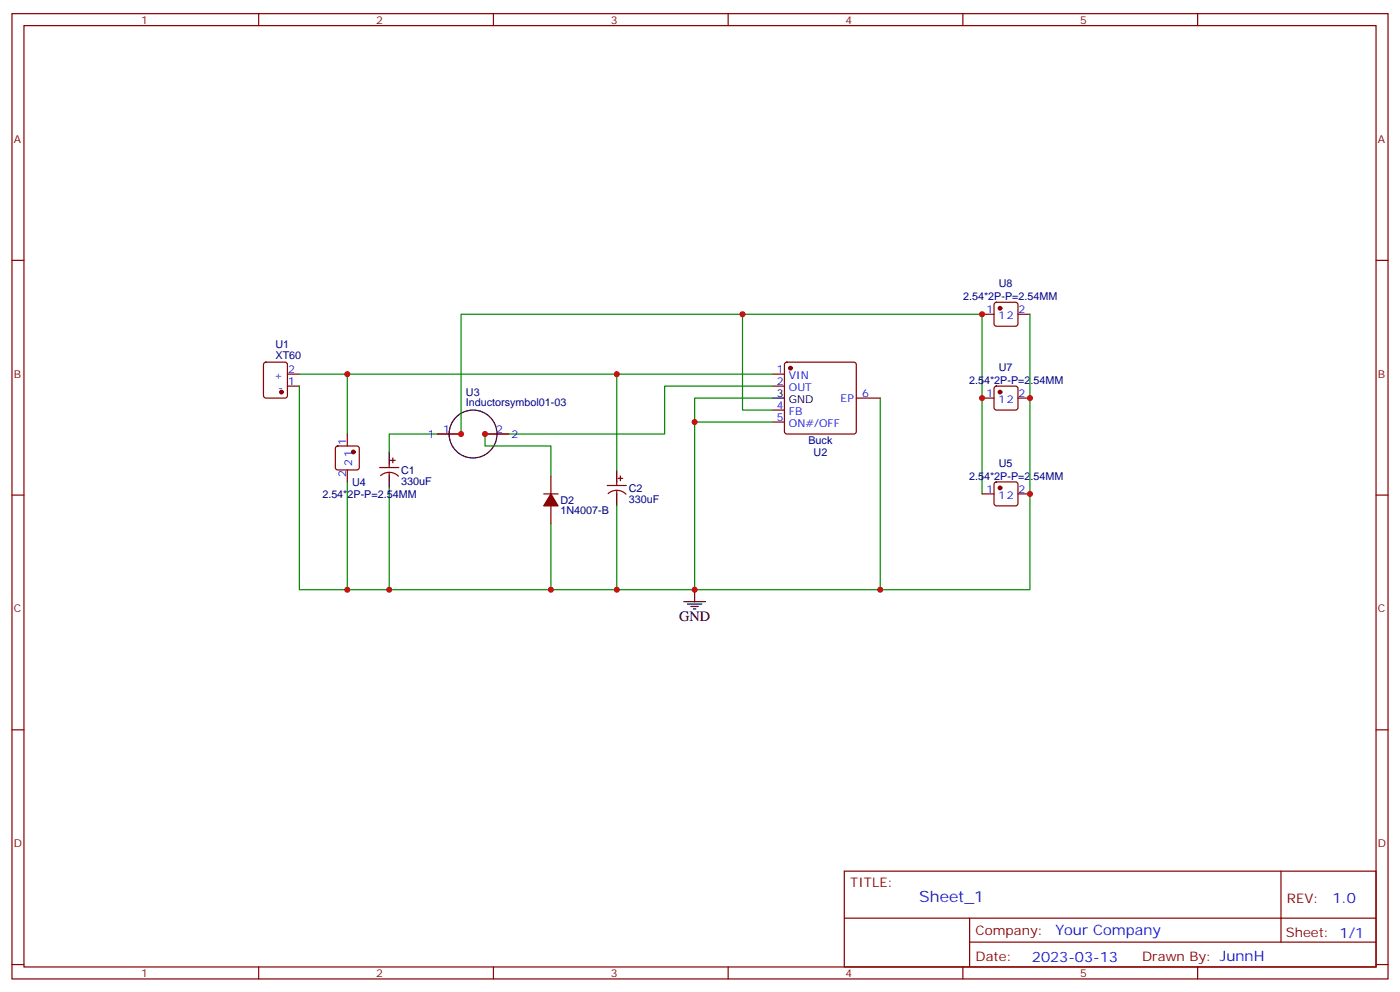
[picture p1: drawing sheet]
<svg xmlns="http://www.w3.org/2000/svg" width="412mm" height="292mm" viewBox="0 0 412 292" stroke-linecap="round" stroke-linejoin="round" font-family="sans-serif">
<g fill="none" stroke="#870000" stroke-width=".35">
<path d="M3.5 4h405.4v284.4h-405.4zM7.1 7.5h398.2v277.3h-398.2zM76.2 4v3.5M145.3 4v3.5M214.5 4v3.5M283.6 4v3.5M352.8 4v3.5M3.5 76.7h3.6M405.3 76.7h3.6M289.3 92.6h3.5M293 89.2l.5-.2h5.7l.5 .2 .2 .5v5.7l-.3 .5-.4 .2h-5.7l-.5-.2-.2-.5v-5.7zM299.9 92.6h3.5"/>
<path d="M77.8 106.9l.5-.2h5.7l.6 .4 .1 9.5-.5 .6-5.9 .1-.6-.5-.1-9.4zM84.7 113.7h3.5M84.7 110.2h3.5M227.5 113.7h3.6M227.5 110.2h3.6M231.3 106.9l.5-.2h19.7l.5 .2 .2 .5v19.7l-.2 .5-.5 .2h-19.7l-.5-.2-.2-.5v-19.7zM252.2 117.3h7.1M289.3 117.3h3.5M293 113.9l.5-.2h5.7l.5 .2 .2 .5v5.7l-.3 .5-.4 .2h-5.7l-.5-.2-.2-.5v-5.7zM299.9 117.3h3.5M99 131.6l.5-.2h5.6l.5 .2 .2 .5v5.6l-.2 .5-.5 .2h-5.6l-.5-.2-.2-.5v-5.6zM102.3 127.8v3.6"/>
<path d="M102.3 138.4v3.6M111.8 137.7h5.7M114.7 136.7v1M114.7 139.1v1.1M115 135.6h1.4M115.7 134.9v1.4M128.8 127.8h7M142.9 127.8h7M227.5 120.8h3.6M227.5 124.3h3.6M3.5 145.8h3.6M112.1 140.1a3.8 3.8 0 0 1 5.3 .2"/>
<path d="M160.2 145.5h4.2M162.3 140.2v5.3M162.3 149v5.3M178.9 143h5.6M179.1 145.4a3.8 3.8 0 0 1 5.3 .2M181.7 142v1M181.7 144.4v1.1M182 140.9h1.4M182.7 140.2v1.4M289.3 145.5h3.5M293 142.2l.5-.2h5.7l.5 .2 .2 .5v5.6l-.3 .5-.4 .2h-5.7l-.5-.2-.2-.5v-5.6zM299.9 145.5h3.5"/>
<path d="M405.3 145.8h3.6M3.5 215h3.6M405.3 215h3.6M248.7 256.6h156.6v28.2h-156.6zM377.3 256.6v20.9M248.7 270.5h156.5M285.6 277.5h119.6M285.6 270.5v14.1M3.5 284.1h3.6M76.2 284.8v3.6M145.3 284.8v3.6M214.5 284.8v3.6"/>
<path d="M283.6 284.8v3.6M352.8 284.8v3.6M405.3 284.1h3.6"/>
</g>
<g fill="#870000" stroke="#870000" stroke-width=".35">
<path d="M162.3 145.5l2.1 3.5h-4.2z"/>
<circle cx="82.9" cy="115.5" r=".53"/>
<circle cx="232.8" cy="108.4" r=".53"/>
<circle cx="294.6" cy="143.7" r=".53"/>
<circle cx="294.6" cy="115.5" r=".53"/>
<circle cx="294.6" cy="90.8" r=".53"/>
<circle cx="104.1" cy="133.1" r=".53"/>
</g>
<g fill="none" stroke="#000" stroke-width=".35">
<path d="M227.5 117.3h3.6M114.7 133.1v3.6M181.7 138.4v3.6M114.7 140.2v3.5M181.7 145.5v3.5M201.4 177.2h6.4M202.5 177.9h4.2M203.6 178.6h2.1M204.3 179.4h.7M204.6 173.7v3.5"/>
<circle cx="139.3" cy="127.8" r="7.1"/>
</g>
<g fill="none" stroke="#008700" stroke-width=".35">
<path d="M218.7 92.6v28.2h8.8M303.4 92.6v81.1h-215.2v-60M88.2 110.2h93.5v28.2M102.3 110.2v17.6M181.7 110.2h45.8M227.5 117.3h-22.9v56.4M227.5 113.7h-31.7v14.1h-52.9v3.6h19.4v8.8M259.3 117.3v56.4M114.7 133.1v-5.3h21.1v-35.2h153.5v52.9M204.6 124.3h22.9M102.3 142v31.7M114.7 143.7v30"/>
<path d="M162.3 154.3v19.4M181.7 149v24.7"/>
</g>
<g fill="#c00">
<circle cx="204.6" cy="124.3" r=".88"/>
<circle cx="181.7" cy="110.2" r=".88"/>
<circle cx="218.7" cy="92.6" r=".88"/>
<circle cx="289.3" cy="117.3" r=".88"/>
<circle cx="289.3" cy="92.6" r=".88"/>
<circle cx="303.4" cy="117.3" r=".88"/>
<circle cx="135.8" cy="127.8" r=".88"/>
<circle cx="142.9" cy="127.8" r=".88"/>
<circle cx="259.3" cy="173.7" r=".88"/>
<circle cx="204.6" cy="173.7" r=".88"/>
<circle cx="181.7" cy="173.7" r=".88"/>
<circle cx="162.3" cy="173.7" r=".88"/>
<circle cx="114.7" cy="173.7" r=".88"/>
<circle cx="303.4" cy="145.5" r=".88"/>
<circle cx="102.3" cy="173.7" r=".88"/>
<circle cx="102.3" cy="110.2" r=".88"/>
</g>
<text font-size="4.6" fill="#00f" x="270.8" y="265.6">Sheet_1</text>
<text font-size="4.2" x="200" y="182.9">GND</text>
<g font-size="4.2" fill="#00f">
<text x="392.5" y="265.9">1.0</text>
<text x="310.9" y="275.4">Your Company</text>
<text x="304" y="283.2">2023-03-13</text>
</g>
<g font-size="3.9" fill="#800">
<text x="250.5" y="261.2">TITLE:</text>
<text x="379.1" y="265.9">REV:</text>
<text x="287.4" y="275.4">Company:</text>
<text x="378.7" y="276">Sheet: 1/1</text>
<text x="287.4" y="283.1">Date:</text>
<text x="336.4" y="283.2">Drawn By: JunnH</text>
</g>
<g font-size="3.2" fill="#800">
<text x="41.6" y="7">1</text>
<text x="110.8" y="7">2</text>
<text x="179.9" y="7">3</text>
<text x="249.1" y="7">4</text>
<text x="318.2" y="7">5</text>
<text x="4.1" y="42.1">A</text>
<text x="405.9" y="42.1">A</text>
<text x="4.1" y="111.3">B</text>
<text x="405.9" y="111.3">B</text>
<text x="4.1" y="180.4">C</text>
<text x="405.9" y="180.4">C</text>
<text x="4.1" y="249.6">D</text>
<text x="405.9" y="249.6">D</text>
<text x="41.6" y="287.8">1</text>
<text x="110.8" y="287.8">2</text>
<text x="179.9" y="287.8">3</text>
<text x="249.1" y="287.8">4</text>
<text x="318.2" y="287.8">5</text>
</g>
<g font-size="3.2" fill="#000080">
<text x="283.7" y="88.5">2.54*2P-P=2.54MM</text>
<text x="294.2" y="84.7">U8</text>
<text x="81.2" y="105.6">XT60</text>
<text x="81.2" y="102.4">U1</text>
<text x="285.5" y="113.1">2.54*2P-P=2.54MM</text>
<text x="294.2" y="109.3">U7</text>
<text x="137.2" y="119.7">Inductorsymbol01-03</text>
<text x="137.2" y="116.6">U3</text>
<text x="238.1" y="130.8">Buck</text>
<text x="239.7" y="134.3">U2</text>
<text x="294.2" y="137.6">U5</text>
<text x="103.7" y="143.1">U4</text>
<text x="118.2" y="142.7">330uF</text>
<text x="118.2" y="139.5">C1</text>
<text x="285.5" y="141.4">2.54*2P-P=2.54MM</text>
<text x="95" y="146.6">2.54*2P-P=2.54MM</text>
<text x="165.1" y="148.4">D2</text>
<text x="185.2" y="148">330uF</text>
<text x="185.2" y="144.8">C2</text>
<text x="165.1" y="151.5">1N4007-B</text>
</g>
<g font-size="3.2" fill="#00f">
<text x="290.6" y="92.2">1</text>
<text x="294.1" y="94">12</text>
<text x="300" y="92.2">2</text>
<text x="80.8" y="111.6">+</text>
<text x="84.8" y="113.4">1</text>
<text x="84.8" y="109.9">2</text>
<text x="228.9" y="109.9">1</text>
<text x="228.9" y="113.4">2</text>
<text x="232.4" y="111.6">VIN</text>
<text x="81.9" y="115.1">-</text>
<text x="232.4" y="115.1">OUT</text>
<text x="247.6" y="118.3">EP</text>
<text x="254" y="116.9">6</text>
<text x="290.6" y="116.9">1</text>
<text x="294.1" y="118.7">12</text>
<text x="300" y="116.9">2</text>
<text x="228.9" y="120.4">4</text>
<text x="228.9" y="124">5</text>
<text x="232.4" y="122.2">FB</text>
<text x="232.4" y="125.7">ON#/OFF</text>
<text x="102" y="131.2" transform="rotate(-90 102 131.2)">1</text>
<text x="126" y="128.9">1</text>
<text x="130.5" y="127.5">1</text>
<text x="146.2" y="127.5">2</text>
<text x="150.6" y="128.9">2</text>
<text x="103.7" y="137.1" transform="rotate(-90 103.7 137.1)">21</text>
<text x="102" y="140.6" transform="rotate(-90 102 140.6)">2</text>
<text x="290.6" y="145.1">1</text>
<text x="294.1" y="146.9">12</text>
<text x="300" y="145.1">2</text>
</g>
<g font-size="3.2">
<text x="228.9" y="116.9">3</text>
<text x="232.4" y="118.7">GND</text>
</g>
</svg>
